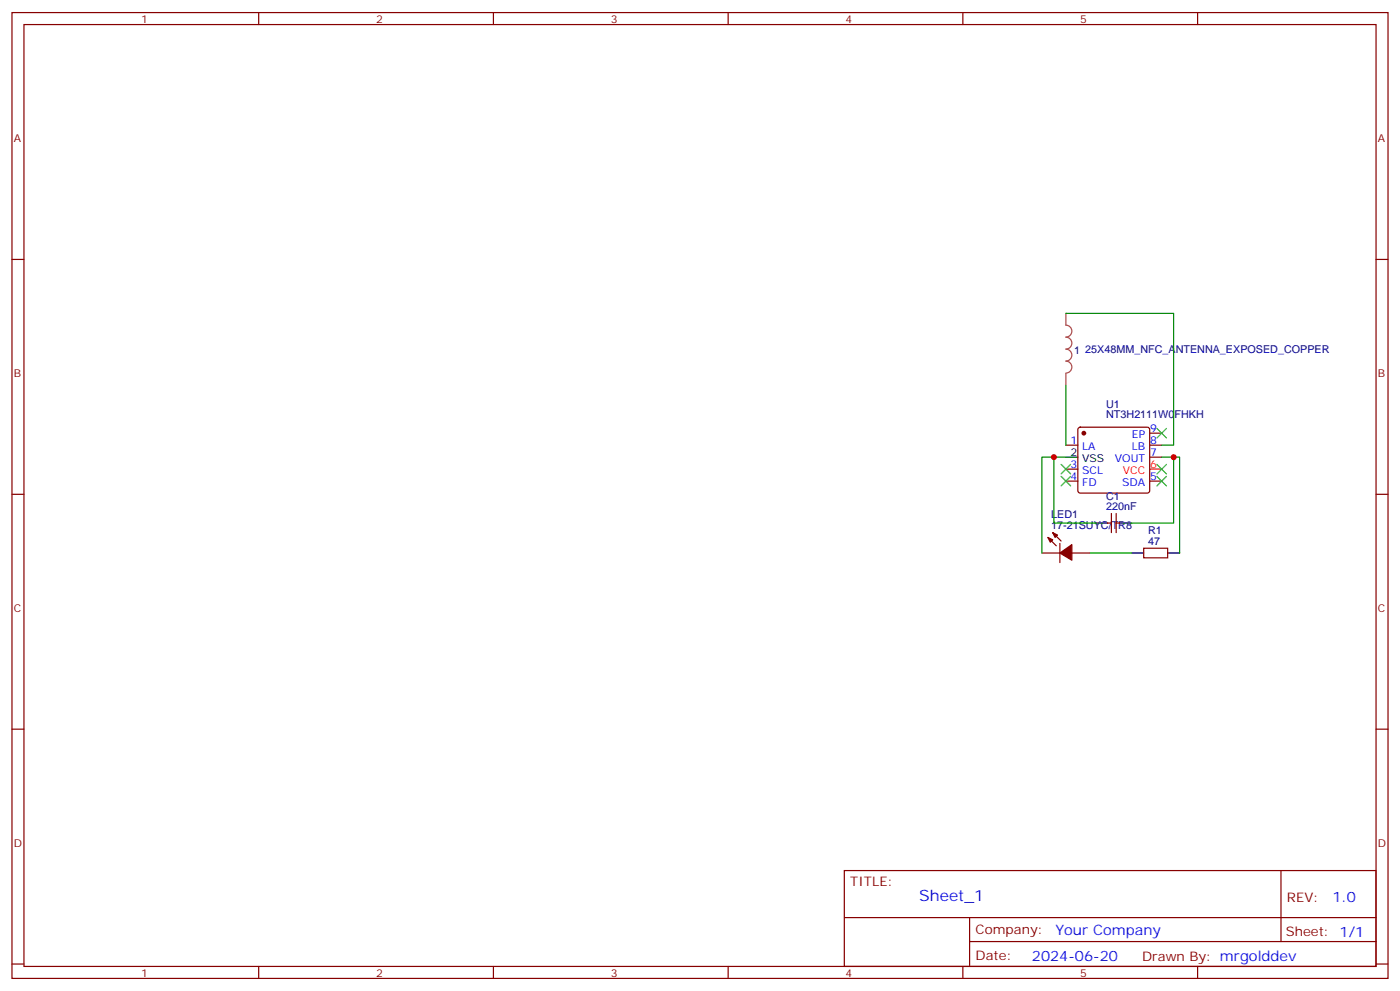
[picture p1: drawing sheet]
<svg xmlns="http://www.w3.org/2000/svg" width="412mm" height="292mm" viewBox="0 0 412 292" stroke-linecap="round" stroke-linejoin="round" font-family="sans-serif">
<g fill="none" stroke="#870000" stroke-width=".35">
<path d="M3.5 3.7h405.4v284.3h-405.4zM7.1 7.2h398.2v277.3h-398.2zM76.2 3.7v3.5M145.3 3.7v3.5M214.5 3.7v3.5M283.6 3.7v3.5M352.8 3.7v3.5M3.5 76.4h3.6M405.3 76.4h3.6M314 131.1h3.5M314 138.1h3.5M317.7 126l.5-.2h19.8l.5 .2 .2 .5v18l-.3 .5-.4 .2h-19.8l-.5-.3-.2-.4v-18z"/>
<path d="M338.7 127.5h3.5M338.7 131.1h3.5M338.7 134.6h3.5M3.5 145.5h3.6M308.7 158.2l2.4 2.5M310.1 156.8l2.5 2.5M312.2 160v5.6M314 141.6h3.5M326.3 154h1.1M327.4 151.2v5.6M328.8 151.2v5.6M328.8 154h1"/>
<path d="M338.7 141.6h3.5M405.3 145.5h3.6M306.9 162.8h5.3M315.7 162.8h5.3M336.9 161.4h7.1v2.8h-7.1zM3.5 214.7h3.6M405.3 214.7h3.6M248.7 256.3h156.6v28.2h-156.6zM377.3 256.3v20.9M248.7 270.1h156.5M285.6 277.2h119.6M285.6 270.1v14.2"/>
<path d="M3.5 283.8h3.6M76.2 284.5v3.5M145.3 284.5v3.5M214.5 284.5v3.5M283.6 284.5v3.5M352.8 284.5v3.5M405.3 283.8h3.6"/>
</g>
<path d="M338.7 138.1h3.5" fill="none" stroke="#f00" stroke-width=".35"/>
<path d="M314 134.6h3.5M322.8 154h3.5M329.8 154h3.6M333.4 162.8h3.5M344 162.8h3.5" fill="none" stroke="#000" stroke-width=".35"/>
<g fill="#870000" stroke="#870000" stroke-width=".35">
<path d="M308.7 158.2l1.4 .7-.7 .7z"/>
<path d="M310.1 156.8l1.4 .7-.7 .7z"/>
<path d="M312.2 162.8l3.5-2.5v4.6z"/>
<circle cx="319.3" cy="127.5" r=".53"/>
</g>
<path d="M314 92.3v3.4a1.76 1.76 0 0 1 1.7 1.8 1.76 1.76 0 0 1-1.7 1.8 1.76 1.76 0 0 1 1.7 1.7 1.76 1.76 0 0 1-1.7 1.8 1.76 1.76 0 0 1 1.7 1.7 1.76 1.76 0 0 1-1.7 1.8 1.76 1.76 0 0 1 1.7 1.8 1.76 1.76 0 0 1-1.7 1.7M314 109.9v3.5" fill="none" stroke="#a64a4a" stroke-width=".35"/>
<path d="M314 92.3h31.7v38.8h-3.5M314 113.4v17.7M310.4 134.6v19.4h12.4M314 134.6h-7.1v28.2M342.2 134.6h5.3v28.2M345.7 134.6v19.4h-12.3M321 162.8h12.4" fill="none" stroke="#008700" stroke-width=".35"/>
<path d="M312.6 136.7l2.8 2.8M315.4 136.7l-2.8 2.8M340.8 136.7l2.8 2.8M340.8 126.1l2.8 2.8M343.6 136.7l-2.8 2.8M343.6 126.1l-2.8 2.8M312.6 140.2l2.8 2.9M315.4 140.2l-2.8 2.9M340.8 140.2l2.8 2.9M343.6 140.2l-2.8 2.9" fill="none" stroke="#3c3" stroke-width=".35"/>
<g fill="#c00">
<circle cx="310.4" cy="134.6" r=".88"/>
<circle cx="345.7" cy="134.6" r=".88"/>
</g>
<text font-size="4.6" fill="#00f" x="270.8" y="265.3">Sheet_1</text>
<g font-size="4.2" fill="#00f">
<text x="392.5" y="265.6">1.0</text>
<text x="310.9" y="275.1">Your Company</text>
<text x="304" y="282.9">2024-06-20</text>
</g>
<g font-size="3.9" fill="#800">
<text x="250.5" y="260.9">TITLE:</text>
<text x="379.1" y="265.6">REV:</text>
<text x="287.4" y="275.1">Company:</text>
<text x="378.7" y="275.7">Sheet: 1/1</text>
<text x="287.4" y="282.8">Date:</text>
<text x="336.4" y="282.8">Drawn By: mrgolddev</text>
</g>
<g font-size="3.2" fill="#800">
<text x="41.6" y="6.7">1</text>
<text x="110.8" y="6.7">2</text>
<text x="179.9" y="6.7">3</text>
<text x="249.1" y="6.7">4</text>
<text x="318.2" y="6.7">5</text>
<text x="4.1" y="41.8">A</text>
<text x="405.9" y="41.8">A</text>
<text x="4.1" y="110.9">B</text>
<text x="405.9" y="110.9">B</text>
<text x="4.1" y="180.1">C</text>
<text x="405.9" y="180.1">C</text>
<text x="4.1" y="249.2">D</text>
<text x="405.9" y="249.2">D</text>
<text x="41.6" y="287.5">1</text>
<text x="110.8" y="287.5">2</text>
<text x="179.9" y="287.5">3</text>
<text x="249.1" y="287.5">4</text>
<text x="318.2" y="287.5">5</text>
</g>
<g font-size="3.2" fill="#000080">
<text x="316.4" y="104.1">1</text>
<text x="319.7" y="104">25X48MM_NFC_ANTENNA_EXPOSED_COPPER</text>
<text x="325.9" y="120">U1</text>
<text x="325.9" y="123">NT3H2111W0FHKH</text>
<text x="325.9" y="147.1">C1</text>
<text x="309.7" y="155.8">17-21SUYC/TR8</text>
<text x="309.7" y="152.5">LED1</text>
<text x="325.9" y="150.1">220nF</text>
<text x="338.2" y="160.3">47</text>
<text x="338.2" y="157.3">R1</text>
</g>
<g font-size="3.2" fill="#00f">
<text x="315.3" y="130.7">1</text>
<text x="333.4" y="128.9">EP</text>
<text x="338.8" y="127.2">9</text>
<text x="338.8" y="130.7">8</text>
<text x="315.3" y="137.8">3</text>
<text x="318.8" y="132.5">LA</text>
<text x="328.4" y="136">VOUT</text>
<text x="333.4" y="132.5">LB</text>
<text x="338.8" y="134.2">7</text>
<text x="315.3" y="141.3">4</text>
<text x="318.8" y="143.1">FD</text>
<text x="318.8" y="139.5">SCL</text>
<text x="330.6" y="143.1">SDA</text>
<text x="338.8" y="141.3">5</text>
</g>
<g font-size="3.2">
<text x="315.3" y="134.2">2</text>
<text x="318.8" y="136">VSS</text>
</g>
<g font-size="3.2" fill="#f00">
<text x="338.8" y="137.8">6</text>
<text x="330.8" y="139.5">VCC</text>
</g>
</svg>
